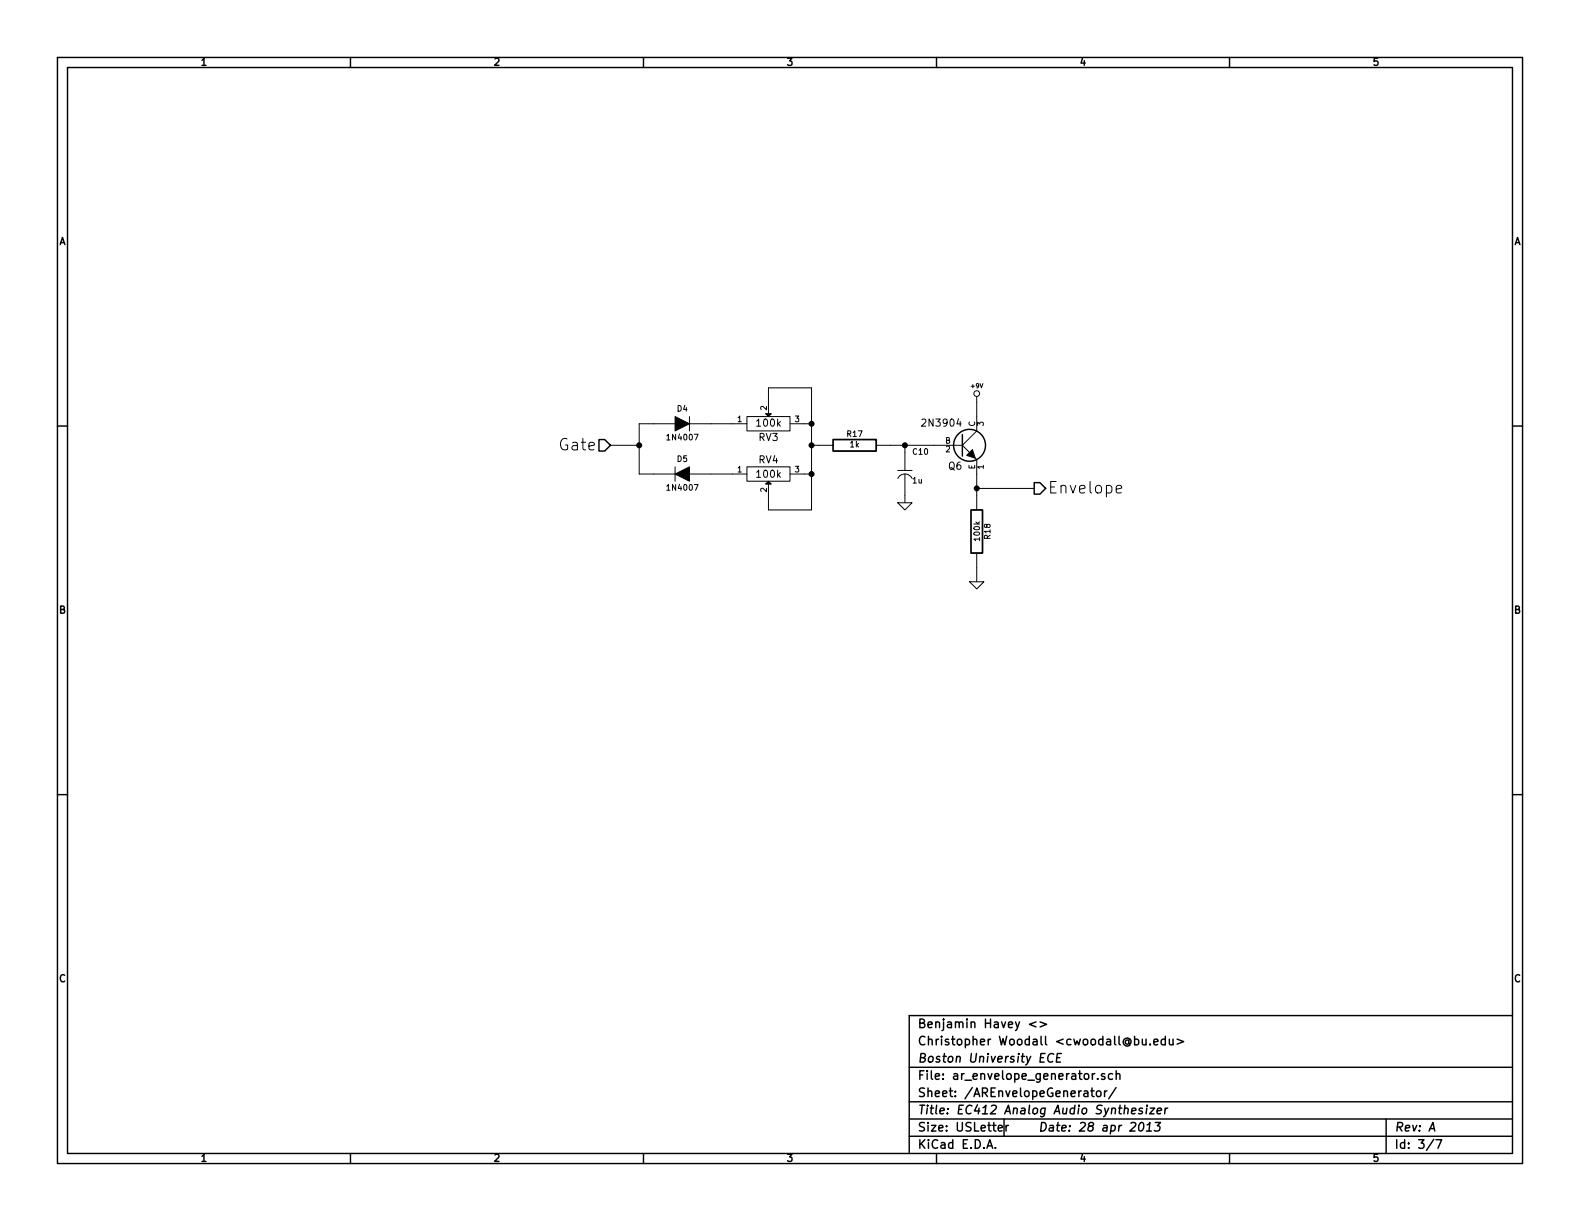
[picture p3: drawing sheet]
<svg xmlns="http://www.w3.org/2000/svg" width="279mm" height="216mm" viewBox="0 0 279 216" stroke-linecap="round" stroke-linejoin="round" font-family="sans-serif">
<g fill="none" stroke="#000" stroke-width=".25">
<path d="M10.2 10.2h259v195.5h-259zM11.9 11.9h255.6v192.1h-255.6zM62 10.2v1.7M113.8 10.2v1.7M165.6 10.2v1.7M217.4 10.2v1.7M10.2 75.3h1.7M105.9 77.7h1l1 1-1 1.1h-1zM170.2 76.8v3.8M267.5 75.3h1.7M182.9 85.3h1l1 1.1-1 1h-1zM10.2 140.5h1.7"/>
<path d="M267.5 140.5h1.7M267.5 179.6h-106.7v24.4M160.8 188.7h106.7M160.8 194.8h106.7M160.8 197.9h106.7M176.5 199.5l.8-.1-.1-.3-.4-.1-.3 .2 .1 .7h.6M177.5 197.9v3M177.9 199v1M178.3 199l-.2 .1-.2 .2M183.2 180.7l-1.2 .4 1.2 .5M183.9 180.7l1.2 .4-1.2 .5M184.8 186.3h-.7l-.2 1.5h.7"/>
<path d="M186.3 186.4a.73 .73 0 0 0-1 .4 .73 .73 0 0 0 .6 1l.3-.1M186.9 187h.5M187.7 186.3h-.7l-.2 1.5h.7M191.7 193h.6l.1 .9M192.4 193.3h-.5a.3 .3 0 0 0-.3 .3 .3 .3 0 0 0 .3 .3l.5-.1M192.9 192.9h.6M193.1 192.4v1.3l.4 .2M193.6 189.8l-.3 .1-.1 .2M194 193l.2-.1 .4 .1v.8l-.2 .1-.4-.1zM194.1 190.7v.2M195.3 192.9v1M195.4 189.9l-.4-.1-.2 .3v.2l.6 .1v.4h-.6"/>
<path d="M195.8 192.9l-.3 .1-.2 .2M196.7 189.9a.48 .48 0 0 0-.6 .1v.7l.2 .2 .4-.1M197.4 192.3l-1.3 2M197.4 190l.1-.1a.36 .36 0 0 1 .5 .2v.8M197.4 189.3v1.6M200.1 196.4l.8-.1-.1-.3h-.6l-.1 .7 .2 .3 .4-.1M201.6 198.6l.4-.1a.88 .88 0 0 1-.3 1.5l-.3-.3a1.19 1.19 0 0 1 .2-1.1zM202 183.7v.9a.39 .39 0 0 0 .7 0M202 196l-.3-.1-.3 .3 .2 .2 .4 .1v.2l-.2 .3-.5-.1M202.7 183.7v1.1M202.7 200h.9M202.8 195.9l-.1 1.1"/>
<path d="M202.8 198.9l.6-.4-.2 1.5M202.8 195.4v.2M203.4 184.6v.2M203.4 195.9h.8l-.9 1.1h.8M204 184.3l.8-.2-.1-.3-.4-.1-.3 .3 .1 .7h.6M204.3 198.5h.9l-.6 .6h.4l.1 .3-.2 .5-.6 .1-.2-.1M204.6 196.4l.8-.1-.1-.3h-.6l-.1 .7 .2 .3 .4-.1M206.1 183.8a.48 .48 0 0 0-.7 .1v.7l.2 .2 .5-.1M206.1 195.9l-.2 1.1M206.1 183.2v1.6M206.5 195.9l-.3 .1-.2 .2M206.8 183.7v.9a.39 .39 0 0 0 .6 0"/>
<path d="M207.4 183.7v1.1M208.2 183.7l1.1 .5-1.1 .4M245.1 197.9v6.1M252.7 200l.7-1.5 .3 1.5M62 204v1.7M113.8 204v1.7M160.8 200.9h106.7M165.6 204v1.7M174.5 203l.5-1.5 .5 1.5M174.7 202.6h.7M176 202.9v.1M217.4 204v1.7"/>
<path d="M253.5 201.4l-1.3 2M253.9 201.5h1l-.6 1.5"/>
<circle cx="171.4" cy="78.7" r="2.82"/>
</g>
<g fill="none" stroke="#000" stroke-width=".18">
<path d="M107.9 78.7h5.1M119.4 74.9h-6.4v8.9h6.4M121.9 73.7v2.5M121.9 74.9h10.2M132.1 73.7h7.6v2.5h-7.6zM135.9 73.2v-4.6h7.6v21.6h-7.6v-4.6M139.7 74.9h3.8M143.5 78.7h3.8M154.9 78.7h15.3M160 78.7v4.5M170.2 78.7l1.2 1.3M172.7 70.1v6.1l-2.5 2.5"/>
<path d="M119.4 82.6v2.5M121.9 83.8h10.2M132.1 82.6h7.6v2.5h-7.6zM139.7 83.8h3.8M158.7 84.6a1.43 1.43 0 0 1 2.6 0M158.7 88.9h2.6l-1.3 1.3zM158.7 83.2h2.6M160 83.8v5.1M172.5 81l.2 .3v8.9M172.7 97.8v5.1M172.7 86.4h10.2M197.4 86.5l.9-.2v-.4l-.6-.1-.3 .3 .1 1h.8"/>
<path d="M171.4 102.9h2.6l-1.3 1.2z"/>
<circle cx="172.7" cy="69.6" r=".51"/>
</g>
<path d="M119.4 73.7l2.5 1.2-2.5 1.3zM135.4 73.2h1l-.5 .5zM119.4 83.8l2.5-1.2v2.5zM135.4 85.6l.5-.5 .5 .5zM170.9 80.5l1.1-1 .5 1.5z" fill="#000" stroke="#000" stroke-width=".18"/>
<path d="M147.3 77.7h7.6v2.1h-7.6zM171.7 90.2h2v7.6h-2z" fill="none" stroke="#000" stroke-width=".3"/>
<g fill="#000" stroke="#000" stroke-width=".25">
<circle cx="113" cy="78.7" r=".41"/>
<circle cx="143.5" cy="78.7" r=".41"/>
<circle cx="143.5" cy="74.9" r=".41"/>
<circle cx="160" cy="78.7" r=".41"/>
<circle cx="143.5" cy="83.8" r=".41"/>
<circle cx="172.7" cy="86.4" r=".41"/>
</g>
<g font-size="2.8">
<text x="99.2" y="79.8">Gate</text>
<text x="185.3" y="87.4">Envelope</text>
</g>
<g font-size="2.1">
<text x="162.3" y="184.9">Christopher Woodall &lt;cwoodall@bu.edu&gt;</text>
<text x="162.3" y="181.9">Benjamin Havey &lt;&gt;</text>
<text x="162.3" y="191">File: ar_envelope_generator.sch</text>
<text x="162.3" y="188">Boston University ECE</text>
<text x="162.3" y="197.1">Title: EC412 Analog Audio Synthesizer</text>
<text x="162.3" y="194.1">Sheet: /AREnvelopeGenerator/</text>
<text x="162.3" y="203.2">KiCad E.D.A.</text>
<text x="162.3" y="200.2">Size: USLetter</text>
<text x="183.6" y="200.2">Date: 28 apr 2013</text>
<text x="246.6" y="200.2">Rev: A</text>
<text x="246.6" y="203.2">Id: 3/7</text>
</g>
<g font-size="1.8">
<text x="35.6" y="11.7">1</text>
<text x="87.4" y="11.7">2</text>
<text x="139.2" y="11.7">3</text>
<text x="191" y="11.7">4</text>
<text x="242.8" y="11.7">5</text>
<text x="10.4" y="43.4">A</text>
<text x="267.7" y="43.4">A</text>
<text x="133.9" y="75.5">100k</text>
<text x="163.4" y="75.5">2N3904</text>
<text x="134.2" y="78">RV3</text>
<text x="134.2" y="82">RV4</text>
<text x="167.7" y="83.1">Q6</text>
<text x="133.9" y="84.5">100k</text>
<text x="10.4" y="108.6">B</text>
<text x="267.7" y="108.6">B</text>
<text x="10.4" y="173.7">C</text>
<text x="267.7" y="173.7">C</text>
<text x="35.6" y="205.5">1</text>
<text x="87.4" y="205.5">2</text>
<text x="139.2" y="205.5">3</text>
<text x="191" y="205.5">4</text>
<text x="242.8" y="205.5">5</text>
</g>
<g font-size="1.4">
<text x="118.2" y="77.9">1N4007</text>
<text x="119.8" y="72.8">D4</text>
<text x="130.4" y="74.7">1</text>
<text x="135.6" y="72.5" transform="rotate(-90 135.6 72.5)">2</text>
<text x="140.6" y="74.7">3</text>
<text x="149.8" y="77.3">R17</text>
<text x="172.5" y="75.4" transform="rotate(-90 172.5 75.4)">C</text>
<text x="174" y="75.3" transform="rotate(-90 174 75.3)">3</text>
<text x="119.8" y="81.7">D5</text>
<text x="130.4" y="83.6">1</text>
<text x="140.6" y="83.6">3</text>
<text x="150.3" y="79.1">1k</text>
<text x="161.5" y="80.4">C10</text>
<text x="167.1" y="78.5">B</text>
<text x="167.3" y="80">2</text>
<text x="172.5" y="83" transform="rotate(-90 172.5 83)">E</text>
<text x="174" y="82.9" transform="rotate(-90 174 82.9)">1</text>
<text x="118.2" y="86.8">1N4007</text>
<text x="135.6" y="87" transform="rotate(-90 135.6 87)">2</text>
<text x="161.4" y="85.5">1u</text>
<text x="173.3" y="95.5" transform="rotate(-90 173.3 95.5)">100k</text>
<text x="175.2" y="95.3" transform="rotate(-90 175.2 95.3)">R18</text>
</g>
<text font-size="1.1" x="171.8" y="68.7">+9V</text>
</svg>
